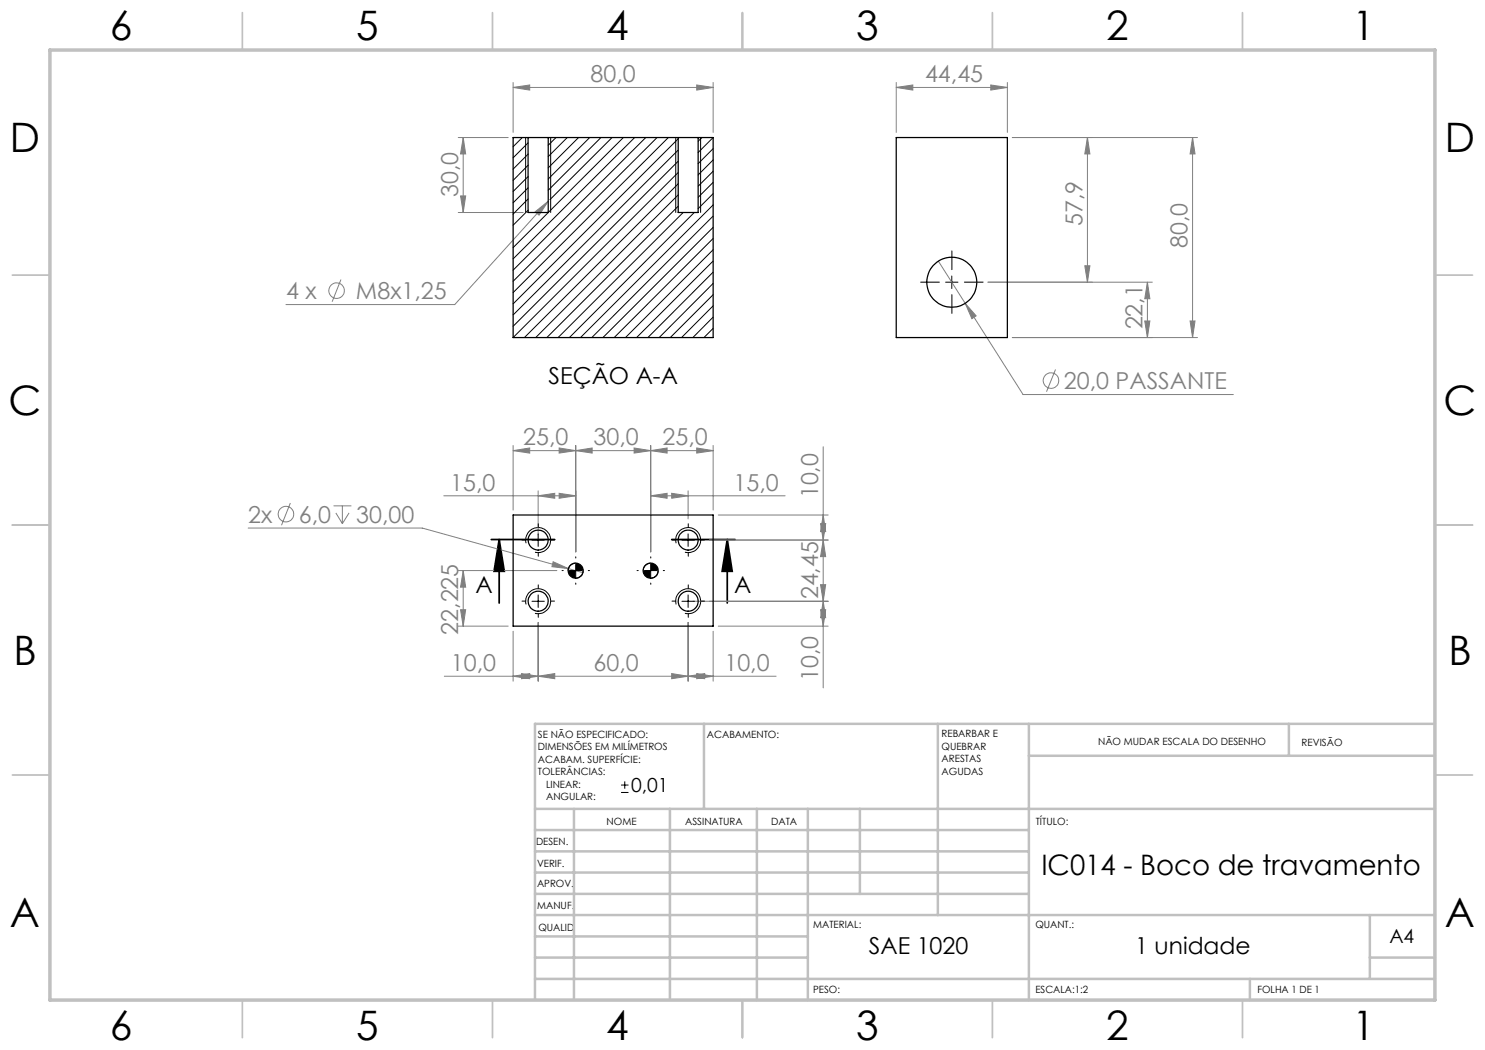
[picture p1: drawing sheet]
<svg xmlns="http://www.w3.org/2000/svg" width="297mm" height="210mm" viewBox="0 0 297 210" stroke-linecap="round" stroke-linejoin="round" font-family="sans-serif">
<g fill="none" stroke="#808080" stroke-width=".2">
<path d="M102.6 17.5l3.3-.5v1zM102.6 17.5h40M102.6 16.5v10M139.3 17l3.3 .5-3.3 .5zM142.6 16.5v10M179.2 17.5l3.4-.5v1zM179.2 16.5v10M179.2 17.5h22.3M198.2 17l3.3 .5-3.3 .5zM201.5 16.5v10M91.7 27.5h9.9M92.1 39.2h1l-.5 3.3z"/>
<path d="M92.6 27.5l.5 3.3h-1zM92.6 27.5v15M202.5 27.5h37M217.5 27.5l.5 3.3h-1zM217.5 27.5v28.9M238.5 27.5l.5 3.3h-1zM238.5 27.5v40M68.2 55.9l-1.8 4.5M91.7 42.5h12.9M107 42.4l2.6-2.2-1.8 2.8zM109.6 40.2l-18.7 20.7h-33.7M187.7 52.2l5.3 8.5"/>
<path d="M197.6 56.4h32.9M217 53.2h1l-.5 3.2zM229.5 56.4l.5 3.4h-1zM229.5 56.4v11.1M193 60.7l2.2 2.5-.8 .5zM193 60.7l11.6 18.2h42.1M202.5 67.5h37M211.1 73.9l-1.8 4.4M229 64.2h1l-.5 3.3zM238 64.2h1l-.5 3.3zM88.8 99.2h26.3M102.6 90.1l3.3-.5v1z"/>
<path d="M102.6 89.1v12.9M102.6 90.1h40M107.6 99.2l3.3-.5v1zM107.6 98.2v8.8M111.8 89.6l3.3 .5-3.3 .5zM111.8 98.7l3.3 .5-3.3 .5zM115.1 90.1l3.3-.5v1zM115.1 89.1v21.3M126.8 89.6l3.3 .5-3.3 .5zM130.1 90.1l3.3-.5v1zM130.1 99.2l3.3-.5v1zM130.1 89.1v21.3"/>
<path d="M130.1 99.2h26.9M134.3 98.7l3.3 .5-3.3 .5zM137.6 98.2v5.6M139.3 89.6l3.3 .5-3.3 .5zM142.6 89.1v12.9M164.6 89.4v48.2M49.6 105.6h34.9l32.1 8.9M58.1 100.6l-1.8 4.4M66.7 101.2h3.6M67.2 102.6l1.3 2.1M68.5 101.2v3.5M69.8 102.6l-1.3 2.1"/>
<path d="M91.7 114.1h19.7M92.6 114.1l.5 3.3h-1zM92.6 114.1v11.1M110.6 112.4l3.1 1.3-3.3-.4zM141.9 108h23.7M143.7 103h21.9M164.1 116.9h1l-.5 3.4zM164.1 104.7h1l-.5 3.3zM164.6 108l.5 3.3h-1zM164.6 103l.5 3.3h-1zM88.9 135.2h66.3M91.7 125.2h9.9"/>
<path d="M92.1 121.9h1l-.5 3.3zM102.6 135.2l3.3-.5v1zM102.6 126.3v9.9M104.3 134.7l3.3 .5-3.3 .5zM107.6 135.2l3.3-.5v1zM107.6 124.5v11.7M134.3 134.7l3.3 .5-3.3 .5zM137.6 135.2l3.3-.5v1zM137.6 124.5v11.7M138.6 120.3h27M139.3 134.7l3.3 .5-3.3 .5zM142.6 126.3v9.9"/>
<path d="M143.7 125.2h21.9M164.1 121.9h1l-.5 3.3zM164.6 120.3l.5 3.2h-1z"/>
<circle cx="67.3" cy="58.1" r="1.55"/>
<circle cx="210.2" cy="76.1" r="1.55"/>
<circle cx="57.2" cy="102.8" r="1.55"/>
</g>
<g fill="none" stroke="#000" stroke-width=".2">
<path d="M105.1 27.5v15M110.1 27.5v15M135.1 27.5v15M140.1 27.5v15M189.1 56.4h2.5M190.4 55.2v2.5M105.2 108.6a2.5 2.5 0 0 1 2.3-3.1 2.5 2.5 0 0 1 2.6 2.8 2.5 2.5 0 0 1-3.1 2.1M106.4 108h2.5M107.6 106.8v2.5M107.6 119v2.5M113.9 114.1h2.5M115.1 112.6a1.5 1.5 0 0 0-1.5 1.5"/>
<path d="M115.1 112.9v2.5M116.6 114.1a1.5 1.5 0 0 1-1.5 1.5M128.9 114.1h2.5M130.1 112.6a1.56 1.56 0 0 0-1.5 1.5M130.1 112.9v2.5M131.6 114.1a1.44 1.44 0 0 1-1.5 1.5M135.2 108.6a2.51 2.51 0 0 1 2.3-3.1 2.51 2.51 0 0 1 2.6 2.8 2.51 2.51 0 0 1-3.1 2.1M136.4 108h2.5M137.6 106.8v2.5M137.6 119v2.5M105.2 120.9a2.49 2.49 0 0 1 2.2-3.1 2.49 2.49 0 0 1 2.7 2.7 2.49 2.49 0 0 1-3.1 2.2M106.4 120.3h2.5"/>
<path d="M135.2 120.9a2.5 2.5 0 0 1 2.2-3.2 2.5 2.5 0 0 1 2.7 2.8 2.5 2.5 0 0 1-3.1 2.2M136.4 120.3h2.5M124.2 158.5h1.5M124.2 157h1.5M125 156.3v1.5"/>
</g>
<path d="M98.2 107.9h12.7M99.8 107.9l1.1 6.4h-2.1zM99.8 107.9v12.7M134.3 107.9h12.7M145.5 107.9l.9 6.4h-2zM145.5 107.9v12.7" fill="none" stroke="#000" stroke-width=".35"/>
<g fill="none" stroke="#000" stroke-width=".2" stroke-dasharray="15.2 1.3 1.3 1.3">
<path d="M187.9 56.4h-3.8M190.4 53.9v-3.7M190.4 58.9v3.8M192.9 56.4h3.7M105.2 108h-.8M107.7 117.7v-.7M107.7 105.5v-.8M107.7 110.5v.7M110.2 108h.7M112.7 114.1h-.3M115.2 111.6v-.2M115.2 116.6v.3"/>
<path d="M117.7 114.1h.2M127.7 114.1h-.3M130.2 111.6v-.2M130.2 116.6v.3M132.7 114.1h.2M135.2 108h-.8M137.7 117.7v-.7M137.7 105.5v-.8M137.7 110.5v.7M140.2 108h.7M105.2 120.2h-.8M107.7 122.7v.8"/>
<path d="M110.2 120.2h.7M135.2 120.2h-.8M137.7 122.7v.8M140.2 120.2h.7"/>
</g>
<g fill="none" stroke="#c0c0c0" stroke-width=".35">
<path d="M48.5 2.5v7.5M98.5 2.5v7.5M148.5 2.5v7.5M198.5 2.5v7.5M248.5 2.5v7.5M2.5 55h7.5M287 55h7.5M2.5 105h7.5M287 105h7.5M2.5 155h7.5M287 155h7.5M48.5 200v7.5"/>
<path d="M98.5 200v7.5M148.5 200v7.5M198.5 200v7.5M248.5 200v7.5"/>
</g>
<g fill="none" stroke="#c0c0c0" stroke-width=".5">
<path d="M140.8 144.8v17M187.6 144.8v38.2M205.8 144.8v55.2M205.8 151.2h81.2M257.8 144.8v6.4M287 144.8h-180v55.2M107 161.8h180M107 178.8h98.8M107 174.5h98.8M107 170.3h98.8M107 166h98.8M114.8 161.8v38.2"/>
<path d="M134 161.8v38.2M151.4 161.8v38.2M161.6 161.8v38.2M172 161.8v17M107 195.8h180M107 191.5h54.6M107 187.3h54.6M107 183h180M250 195.8v4.2M274 191.5h13M274 183v12.8"/>
</g>
<path d="M10 10h277v190h-277z" fill="none" stroke="#c0c0c0" stroke-width=".7"/>
<path d="M145.5 107.9l.9 6.4h-2zM99.8 107.9l1.1 6.4h-2.1z" fill="#000"/>
<g fill="#808080">
<path d="M198.2 17l3.3 .5-3.3 .5zM179.2 17.5l3.4-.5v1z"/>
<path d="M102.6 90.1l3.3-.5v1zM111.8 89.6l3.3 .5-3.3 .5zM130.1 90.1l3.3-.5v1zM139.3 89.6l3.3 .5-3.3 .5zM115.1 90.1l3.3-.5v1zM126.8 89.6l3.3 .5-3.3 .5zM110.6 112.4l-.2 .9 3.3 .4zM130.1 99.2l3.3-.5v1zM134.3 98.7l3.3 .5-3.3 .5zM107.6 99.2l3.3-.5v1zM111.8 98.7l3.3 .5-3.3 .5zM137.6 135.2l3.3-.5v1zM139.3 134.7l3.3 .5-3.3 .5zM107.6 135.2l3.3-.5v1zM134.3 134.7l3.3 .5-3.3 .5zM102.6 135.2l3.3-.5v1zM104.3 134.7l3.3 .5-3.3 .5zM102.6 17.5l3.3-.5v1zM139.3 17l3.3 .5-3.3 .5zM107 42.4l.8 .6 1.8-2.8zM193 60.7l1.4 3 .8-.5z"/>
<path d="M164.1 121.9h1l-.5 3.3zM164.6 120.3l.5 3.2h-1zM164.1 116.9h1l-.5 3.4zM164.6 108l.5 3.3h-1zM92.1 121.9h1l-.5 3.3zM92.6 114.1l.5 3.3h-1zM92.1 39.2h1l-.5 3.3zM92.6 27.5l.5 3.3h-1zM217 53.2h1l-.5 3.2zM217.5 27.5l.5 3.3h-1z"/>
<path d="M164.6 103l.5 3.3h-1zM164.1 104.7h1l-.5 3.3zM238.5 27.5l.5 3.3h-1zM238 64.2h1l-.5 3.3zM229.5 56.4l.5 3.4h-1zM229 64.2h1l-.5 3.3z"/>
</g>
<path d="M113.6 114.1a1.5 1.5 0 0 0 1.5 1.5v-1.5zM115.1 112.6v1.5h1.5v-.2a1.53 1.53 0 0 0-1.5-1.3zM128.6 114.1a1.5 1.5 0 0 0 1.5 1.5v-1.5zM130.1 112.6v1.5h1.5a1.44 1.44 0 0 0-1.5-1.5z" fill="#000"/>
<g fill="none" stroke="#000" stroke-width=".25">
<path d="M105.6 27.5h4M105.6 27.5h-3v40h40v-40h-3M105.6 27.5v15h4v-15M109.6 27.5h26M135.6 27.5h4M135.6 27.5v15h4v-15M179.2 27.5h22.3v40h-22.3zM102.6 103h40v22.2h-40z"/>
<circle cx="190.4" cy="56.4" r="5"/>
<circle cx="107.6" cy="108" r="2"/>
<circle cx="115.1" cy="114.1" r="1.51"/>
<circle cx="130.1" cy="114.1" r="1.5"/>
<circle cx="137.6" cy="108" r="2.01"/>
<circle cx="107.6" cy="120.2" r="1.99"/>
<circle cx="137.6" cy="120.2" r="2"/>
</g>
<g fill="none" stroke="#000" stroke-width=".2">
<path d="M104.5 27.5l-1.9 1.8M105.6 28.6l-3 3M105.6 30.8l-3 3M105.6 33l-3 3.1M105.6 35.3l-3 3M105.6 37.6l-3 3M105.6 39.8l-3 3M111.2 27.5l-1.6 1.6M113.5 27.5l-3.9 3.8M115.7 27.5l-6.1 6.1M117.9 27.5l-8.3 8.3M120.2 27.5l-10.6 10.6"/>
<path d="M122.4 27.5l-12.4 12.4M124.7 27.5l-22.1 22M126.9 27.5l-24.3 24.3M129.2 27.5l-26.6 26.5M131.4 27.5l-28.8 28.8M133.7 27.5l-31.1 31M135.6 27.8l-33 33M135.6 30l-33 33M135.6 32.2l-33 33.1M135.6 34.5l-33 33M135.6 36.8l-30.7 30.7M135.6 39l-28.5 28.5"/>
<path d="M140.4 27.5l-.8 .7M142.6 27.5l-3 3M142.6 29.7l-3 3M142.6 32l-3 3M142.6 34.2l-3 3M142.6 36.5l-3 3M142.6 38.7l-3 3M105.6 42l-3 3M135.6 41.2l-26.2 26.3M136.6 42.5l-25 25M138.9 42.5l-25 25M142.6 41l-26.5 26.5"/>
<path d="M142.6 43.2l-24.2 24.3M142.6 45.5l-22 22M142.6 47.7l-19.8 19.8M142.6 49.9l-17.5 17.6M142.6 52.2l-15.3 15.3M142.6 54.4l-13 13.1M142.6 56.7l-10.8 10.8M142.6 58.9l-8.5 8.6M142.6 61.2l-6.3 6.3M142.6 63.4l-4 4.1M142.6 65.7l-1.8 1.8"/>
</g>
<g font-size="8.1">
<text x="22" y="8">6</text>
<text x="71.2" y="8">5</text>
<text x="121.2" y="8">4</text>
<text x="171.3" y="8">3</text>
<text x="221.3" y="8">2</text>
<text x="270.5" y="8">1</text>
<text x="2" y="30.5">D</text>
<text x="289" y="30.5">D</text>
<text x="1.7" y="83">C</text>
<text x="288.7" y="83">C</text>
<text x="2.7" y="133">B</text>
<text x="289.7" y="133">B</text>
<text x="2" y="185.5">A</text>
<text x="289" y="185.5">A</text>
<text x="22" y="208">6</text>
<text x="71.2" y="208">5</text>
<text x="121.2" y="208">4</text>
<text x="171.3" y="208">3</text>
<text x="221.3" y="208">2</text>
<text x="270.5" y="208">1</text>
</g>
<text font-size="5.6" x="208.3" y="175">IC014 - Boco de travamento</text>
<g font-size="4.7" fill="#808080">
<text x="118.1" y="16.5">80,0</text>
<text x="185" y="16.5">44,45</text>
<text x="91.6" y="39.4" transform="rotate(-90 91.6 39.4)">30,0</text>
<text x="216.5" y="45.2" transform="rotate(-90 216.5 45.2)">57,9</text>
<text x="237.5" y="49.6" transform="rotate(-90 237.5 49.6)">80,0</text>
<text x="57.2" y="59.8">4 x</text>
<text x="71.2" y="59.8">M8x1,25</text>
<text x="228.5" y="65.9" transform="rotate(-90 228.5 65.9)">22,1</text>
<text x="212.8" y="77.8">20,0 PASSANTE</text>
<text x="104.6" y="89.1">25,0</text>
<text x="118.7" y="89.1">30,0</text>
<text x="132.5" y="89.1">25,0</text>
<text x="90.1" y="98.1">15,0</text>
<text x="146.7" y="98.1">15,0</text>
<text x="163.6" y="99.7" transform="rotate(-90 163.6 99.7)">10,0</text>
<text x="49.7" y="104.5">2x</text>
<text x="59.8" y="104.5">6,0</text>
<text x="71.2" y="104.5">30,00</text>
<text x="163.6" y="119.9" transform="rotate(-90 163.6 119.9)">24,45</text>
<text x="91.6" y="127" transform="rotate(-90 91.6 127)">22,225</text>
<text x="90.2" y="134.2">10,0</text>
<text x="118.7" y="134.2">60,0</text>
<text x="144.9" y="134.2">10,0</text>
<text x="163.6" y="136.3" transform="rotate(-90 163.6 136.3)">10,0</text>
</g>
<g font-size="4.7">
<text x="109.7" y="76.7">SEÇÃO A-A</text>
<text x="95.1" y="118.5">A</text>
<text x="146.8" y="118.5">A</text>
<text x="173.8" y="190.9">SAE 1020</text>
<text x="227" y="190.9">1 unidade</text>
</g>
<g font-size="3.9">
<text x="126.2" y="158.5">0,01</text>
<text x="277.9" y="188.5">A4</text>
</g>
<g font-size="2">
<text x="107.6" y="147.6">SE NÃO ESPECIFICADO:</text>
<text x="141.4" y="147.6">ACABAMENTO:</text>
<text x="188.3" y="147.5">REBARBAR E</text>
<text x="188.3" y="150">QUEBRAR</text>
<text x="219.6" y="149">NÃO MUDAR ESCALA DO DESENHO</text>
<text x="260.3" y="149.2">REVISÃO</text>
<text x="107.6" y="150.1">DIMENSÕES EM MILÍMETROS</text>
<text x="107.6" y="152.6">ACABAM. SUPERFÍCIE:</text>
<text x="107.6" y="155.1">TOLERÂNCIAS:</text>
<text x="188.3" y="152.5">ARESTAS</text>
<text x="188.3" y="155">AGUDAS</text>
<text x="109.2" y="157.6">LINEAR:</text>
<text x="109.2" y="160.1">ANGULAR:</text>
<text x="121.3" y="165">NOME</text>
<text x="137" y="164.9">ASSINATURA</text>
<text x="154.2" y="164.9">DATA</text>
<text x="207.2" y="164.9">TÍTULO:</text>
<text x="107.2" y="169.1">DESEN.</text>
<text x="107.4" y="173.3">VERIF.</text>
<text x="107.4" y="177.4">APROV.</text>
<text x="107.5" y="181.8">MANUF.</text>
<text x="162.7" y="185.5">MATERIAL:</text>
<text x="207.1" y="185.5">QUANT.:</text>
<text x="107.7" y="186.1">QUALID</text>
<text x="162.6" y="198.5">PESO:</text>
<text x="207.1" y="198.6">ESCALA:1:2</text>
<text x="251.5" y="198.6">FOLHA 1 DE 1</text>
</g>
</svg>
